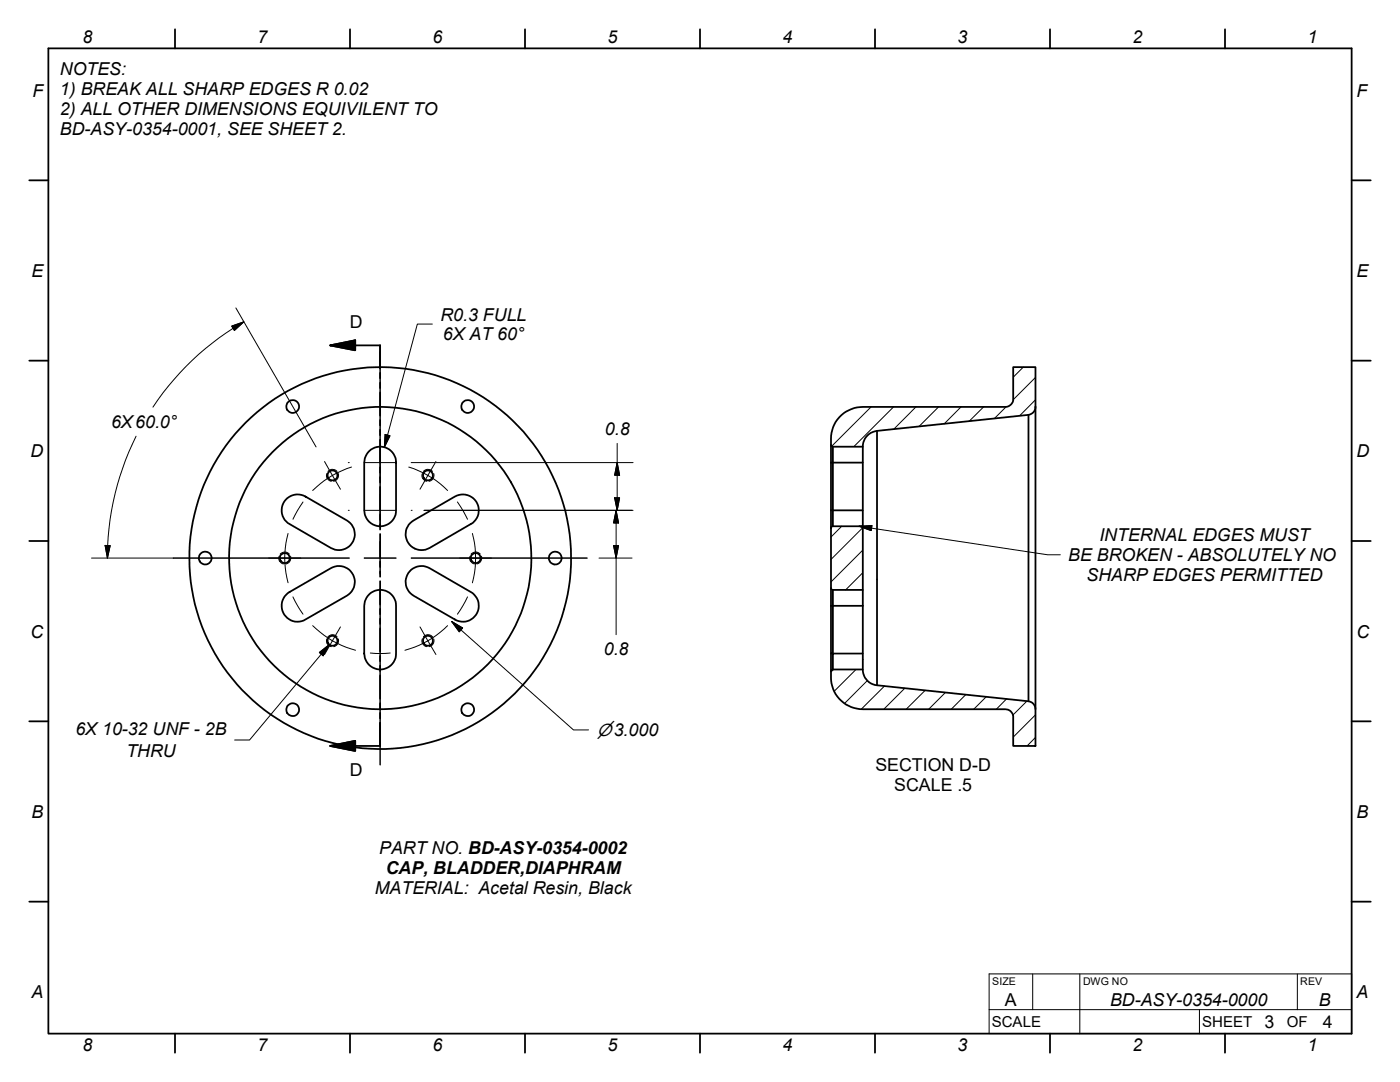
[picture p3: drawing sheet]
<svg xmlns="http://www.w3.org/2000/svg" width="279mm" height="216mm" viewBox="0 0 279 216" stroke-linecap="round" stroke-linejoin="round" font-family="sans-serif">
<g fill="none" stroke="#000" stroke-width=".36">
<path d="M9.7 9.7h260v196.5h-260zM34.9 5.8v3.9M69.8 5.8v3.9M104.8 5.8v3.9M139.7 5.8v3.9M174.6 5.8v3.9M209.5 5.8v3.9M244.5 5.8v3.9M5.8 36h3.9M269.7 36h3.9M5.8 72h3.9M65.9 68.9h10v4.6"/>
<path d="M65.9 68.9l5-1v2zM75.9 74.4v1.1M75.9 76.3v1.1M75.9 78.3v4.6M269.7 72h3.9M57 99.7a3.2 3.2 0 0 1 4-.6l8.2 4.7a3.2 3.2 0 0 1 1.2 4.4 3.2 3.2 0 0 1-4.4 1.1l-8.2-4.7a3.1 3.1 0 0 1-.8-4.9zM73.7 90a3.2 3.2 0 0 1 3.4-.6 3.2 3.2 0 0 1 1.9 2.9v9.5a3.2 3.2 0 0 1-3.1 3.2 3.2 3.2 0 0 1-3.2-3.2v-9.5l.3-1.3zM75.9 83.8v1.1M75.9 85.8v1M75.9 87.7v4.7M75.9 93.2v1.1M75.9 95.2v1.1"/>
<path d="M75.9 97.2v4.5M165.8 92.3h6.4M165.8 88.8v3.5M165.8 92.3v9.5M166.2 89.1v12.7h6M167.9 82.8a6.6 6.6 0 0 1 4.3-1.6h28.4a1.58 1.58 0 0 0 1.6-1.6v-6.3h4.5v7.9a1.61 1.61 0 0 1-1.4 1.6l-30.3 3.2a3.2 3.2 0 0 0-2.8 3.1h-6l-.3-.1a6.7 6.7 0 0 1 2-6.2zM172.2 89.1v15.9M175 86v50.7M205.3 82.8v57.1M206.7 81.2v60.3M5.8 107.9h3.9M57.1 118.7l.7-.6 8.2-4.7a3.2 3.2 0 0 1 4.4 1.1 3.2 3.2 0 0 1-1.2 4.4l-8.2 4.7a3.2 3.2 0 0 1-4.1-.8 3.2 3.2 0 0 1 .2-4.1z"/>
<path d="M73.7 118.6a3.2 3.2 0 0 1 3.4-.6 3.2 3.2 0 0 1 1.9 2.9v9.5a3.2 3.2 0 0 1-3.1 3.2 3.2 3.2 0 0 1-3.2-3.2v-9.5l.3-1.3zM75.9 102.6v1.1M75.9 104.6v1.1M75.9 106.6v4.6M75.9 112.1v1M75.9 114v1.1M75.9 116v4.6M81.9 104.4l.7-.6 8.2-4.7a3.2 3.2 0 0 1 4.3 1.1 3.2 3.2 0 0 1-1.1 4.4l-8.3 4.7a3.2 3.2 0 0 1-4.1-.8 3.2 3.2 0 0 1 .3-4.1zM82.1 113.7a3.2 3.2 0 0 1 3.6-.3l8.3 4.7a3.2 3.2 0 0 1 1.1 4.4 3.2 3.2 0 0 1-4.3 1.1l-8.3-4.7a3.2 3.2 0 0 1-.4-5.2zM165.8 101.8h.4v3.2M165.8 101.8v3.6M165.8 117.3v3.6"/>
<path d="M165.9 105.1l.3-.1h6v12.7h-6l-.3-.2-.1-12.1zM166.2 117.7v3.2M172.2 117.7v3.2M269.7 107.9h3.9M75.9 121.5v1.1M75.9 123.4v1.1M75.9 125.4v4.6M75.9 130.9v1.1M75.9 132.8v1.1M75.9 134.8v4.6M165.8 120.9h.4M165.8 130.4v3.6"/>
<path d="M165.8 120.9v9.5h.4v-9.5M165.9 133.7l.3-.1h6a3.2 3.2 0 0 0 2.8 3.1l30.3 3.2a1.61 1.61 0 0 1 1.4 1.6v7.3h-4.5v-5.7a1.57 1.57 0 0 0-1.6-1.6h-28.4a6.4 6.4 0 0 1-6.3-7.8zM166.2 120.9h6M172.2 130.4h-6v3.2M172.2 120.9v12.7M5.8 143.9h3.9M65.9 148.8l5-1v2zM75.9 140.3v1.1M75.9 142.3v1M75.9 144.2v4.6h-10M269.7 143.9h3.9M5.8 179.9h3.9"/>
<path d="M269.7 179.9h3.9M34.9 206.2v3.9M69.8 206.2v3.9M104.8 206.2v3.9M139.7 206.2v3.9M174.6 206.2v3.9M209.5 206.2v3.9M244.5 206.2v3.9"/>
<circle cx="58.4" cy="81.1" r="1.27"/>
<circle cx="66.4" cy="94.9" r=".99"/>
<circle cx="85.4" cy="94.9" r=".99"/>
<circle cx="93.3" cy="81.1" r="1.27"/>
<circle cx="41" cy="111.4" r="1.28"/>
<circle cx="56.8" cy="111.4" r=".99"/>
<circle cx="75.9" cy="111.4" r="30.2"/>
<circle cx="75.9" cy="111.4" r="38.1"/>
<circle cx="94.9" cy="111.4" r=".99"/>
<circle cx="110.8" cy="111.4" r="1.28"/>
<circle cx="66.4" cy="127.9" r=".99"/>
<circle cx="85.4" cy="127.9" r=".99"/>
<circle cx="58.4" cy="141.6" r="1.28"/>
<circle cx="93.3" cy="141.6" r="1.28"/>
</g>
<g fill="none" stroke="#000" stroke-width=".2">
<path d="M46.2 65.1l2.5-.9-1.9 1.7zM47.1 61.4l16 27.8M48.7 64.2a54.1 54.1 0 0 0-18.2 17M75.9 70.1v35.1M86.3 64.7h-3l-6.6 24.5M204.2 73.3l-2 2M206.7 79.8l-3.2 3.2M206.7 75.3l-4.5 4.5M27.2 87a54.3 54.3 0 0 0-5.8 24.4M64.8 92.1l1.5 2.8M65.2 94.5a1.14 1.14 0 0 0 .9 1.5M65.4 94.1a1.18 1.18 0 0 1 1.9 0"/>
<path d="M66.3 94.9l-1.6 1-2.3 2M66.3 94.9l1.6 2.7M67.5 94.5a1.23 1.23 0 0 1-.9 1.5M69.5 92.3h.2M70.1 93.2l-3.8 1.7M72.7 92.3h6.3M76.9 86.7l.9 .3-1.1 2.2zM81.6 93.2l1.9 .7 1.9 1M84.3 94.5a1.14 1.14 0 0 0 .9 1.5M84.5 94.1a1.18 1.18 0 0 1 1.8 0M85.4 94.9l1.7 1 2.2 2M85.4 94.9l-1.6 2.7"/>
<path d="M86.6 94.5a1.23 1.23 0 0 1-1 1.5M86.8 92.3h-4.7M87 92.1l-1.6 2.8M87 92.3h39.3M122.7 99.3h1l-.5 2.5zM123.2 92.3l.5 2.5h-1zM123.2 88.5v13.3M173.8 81.2l-7.8 7.8M178.3 81.2l-7.9 7.9M182.8 81.2l-4.4 4.4M187.3 81.2l-3.9 3.9M191.8 81.2l-3.4 3.4"/>
<path d="M196.3 81.2l-2.9 2.8M200.8 81.2l-2.3 2.3M18.3 111.4h51.4M21 108.8l1 .1-.6 2.5zM55.7 111a1.11 1.11 0 0 0 .9 1.5M57.5 106.4a18.2 18.2 0 0 0 0 9.9M57.7 110.5a1.21 1.21 0 0 0-1.8 .1M58 111a1.23 1.23 0 0 1-.9 1.5M58.5 119.1l2 3.5M60.5 100.2l-2 3.4M69.5 101.8h.2M72.7 101.8h6.3"/>
<path d="M72.7 111.4h6.3M75.9 108v6.5M75.9 117.5v35.1M82.1 101.8h.2M82.1 111.4h35.1M84.6 101.8h41.7M91.3 100.2l2 3.4M93.3 119.1l-2 3.5M93.8 111a1.11 1.11 0 0 0 .9 1.5M94.3 106.4a19.4 19.4 0 0 1 0 9.9M95.8 110.5a1.21 1.21 0 0 0-1.8 .1M96.1 111a1.23 1.23 0 0 1-.9 1.5"/>
<path d="M119.5 111.4h6.6M122.4 108.9h1l-.4 2.5zM123 101.8v24.8M123 101.8l.4 2.6h-1zM168 105l-2.2 2.2M171.4 105l37.7 5.7h2.5M171.5 105l2.5-.1-.1 1zM172.2 114.3l-3.4 3.4M172.2 109.8l-6.4 6.3M172.2 105.3l-6.4 6.3M62.4 124.8a18.6 18.6 0 0 0 8.6 5M63.7 130.2l2-1.6-1.2 2.3z"/>
<path d="M65.2 127.5a1.15 1.15 0 0 0 .9 1.5M65.4 127a1.23 1.23 0 0 1 1.9 0M65.7 128.6l-15.9 19.1h-3M67.5 127.5a1.23 1.23 0 0 1-.9 1.5M67.9 125.1l-3.1 5.5M73.9 130.3l2 .1 2-.1M83.8 125.1l3.2 5.5M84.3 127.5a1.15 1.15 0 0 0 .9 1.5M84.5 127a1.23 1.23 0 0 1 1.8 0M86.6 127.5a1.23 1.23 0 0 1-1 1.5M89.3 124.8a18.8 18.8 0 0 1-8.5 5M90.1 124l2.2 1.3-.6 .8z"/>
<path d="M90.1 124l24.3 21.6h3.1M166.3 133.6l-.5 .5M170.8 133.6l-4.3 4.3M173.1 135.8l-4.5 4.5M176.5 136.9l-4.6 4.6M180.6 137.3l-4.2 4.2M184.6 137.8l-3.8 3.7M188.7 138.2l-3.4 3.3M192.7 138.6l-2.9 2.9M196.8 139l-2.5 2.5M200.9 139.5l-2.1 2M204.9 139.9l-2.8 2.8"/>
<path d="M206.7 147.2l-1.7 1.6M206.7 142.6l-4.5 4.5M197.4 194.3h72.3v11.9h-72.3zM206.1 194.3v7.2M215.5 194.3v11.9M258.9 194.3v7.2M197.4 201.5h72.3M239.4 201.5v4.7"/>
</g>
<path d="M65.9 68.9l5-1v2zM65.9 148.8l5-1v2z" fill="#000" stroke="#000" stroke-width=".36"/>
<path d="M46.2 65.1l2.5-.9-1.9 1.7zM76.9 86.7l.9 .3-1.1 2.2zM122.7 99.3h1l-.5 2.5zM123.2 92.3l.5 2.5h-1zM21 108.8l1 .1-.6 2.5zM122.4 108.9h1l-.4 2.5zM123 101.8l.4 2.6h-1zM171.5 105l2.5-.1-.1 1zM63.7 130.2l2-1.6-1.2 2.3zM90.1 124l2.2 1.3-.6 .8z" fill="#000" stroke="#000" stroke-width=".2"/>
<g font-size="3.5">
<text x="16.5" y="8.7">8</text>
<text x="51.4" y="8.7">7</text>
<text x="86.3" y="8.7">6</text>
<text x="121.3" y="8.7">5</text>
<text x="156.2" y="8.7">4</text>
<text x="191.1" y="8.7">3</text>
<text x="226" y="8.7">2</text>
<text x="260.9" y="8.7">1</text>
<text x="12" y="14.9">NOTES:</text>
<text x="6.5" y="19.3">F</text>
<text x="12" y="18.9">1) BREAK ALL SHARP EDGES R 0.02</text>
<text x="12" y="22.9">2) ALL OTHER DIMENSIONS EQUIVILENT TO</text>
<text x="270.7" y="19.3">F</text>
<text x="12" y="26.9">BD-ASY-0354-0001, SEE SHEET 2.</text>
<text x="6.3" y="55.2">E</text>
<text x="270.7" y="55.2">E</text>
<text x="69.8" y="65.4">D</text>
<text x="87.9" y="64">R0.3 FULL</text>
<text x="88.4" y="67.9">6X AT 60°</text>
<text x="22.2" y="85.4">6X60.0°</text>
<text x="120.7" y="86.8">0.8</text>
<text x="6.1" y="91.2">D</text>
<text x="270.7" y="91.2">D</text>
<text x="219.4" y="107.9">INTERNAL EDGES MUST</text>
<text x="213.2" y="111.9">BE BROKEN - ABSOLUTELY NO</text>
<text x="216.8" y="116">SHARP EDGES PERMITTED</text>
<text x="6.1" y="127.2">C</text>
<text x="120.5" y="130.8">0.8</text>
<text x="270.7" y="127.2">C</text>
<text x="15.1" y="146.7">6X 10-32 UNF - 2B</text>
<text x="119.1" y="146.9">⌀3.000</text>
<text x="25.2" y="151.1">THRU</text>
<text x="69.8" y="154.9">D</text>
<text x="174.7" y="153.8">SECTION D-D</text>
<text x="178.4" y="157.9">SCALE .5</text>
<text x="6.3" y="163.2">B</text>
<text x="270.7" y="163.2">B</text>
<text x="75.7" y="170.5">PART NO. BD-ASY-0354-0002</text>
<text x="74.8" y="178.4">MATERIAL: Acetal Resin, Black</text>
<text x="77" y="174.5">CAP, BLADDER,DIAPHRAM</text>
<text x="6.3" y="199.2">A</text>
<text x="200.5" y="200.7">A</text>
<text x="221.5" y="200.7">BD-ASY-0354-0000</text>
<text x="263.2" y="200.7">B</text>
<text x="270.7" y="199.2">A</text>
<text x="16.5" y="209.8">8</text>
<text x="51.4" y="209.8">7</text>
<text x="86.3" y="209.8">6</text>
<text x="121.3" y="209.8">5</text>
<text x="156.2" y="209.8">4</text>
<text x="191.1" y="209.8">3</text>
<text x="226" y="209.8">2</text>
<text x="252.3" y="205.1">3</text>
<text x="260.9" y="209.8">1</text>
<text x="264" y="205.1">4</text>
</g>
<g font-size="3">
<text x="197.9" y="204.9">SCALE</text>
<text x="239.9" y="204.9">SHEET</text>
<text x="256.8" y="204.9">OF</text>
</g>
<g font-size="2.1">
<text x="198" y="196.5">SIZE</text>
<text x="216.1" y="196.5">DWG NO</text>
<text x="259.5" y="196.5">REV</text>
</g>
</svg>
